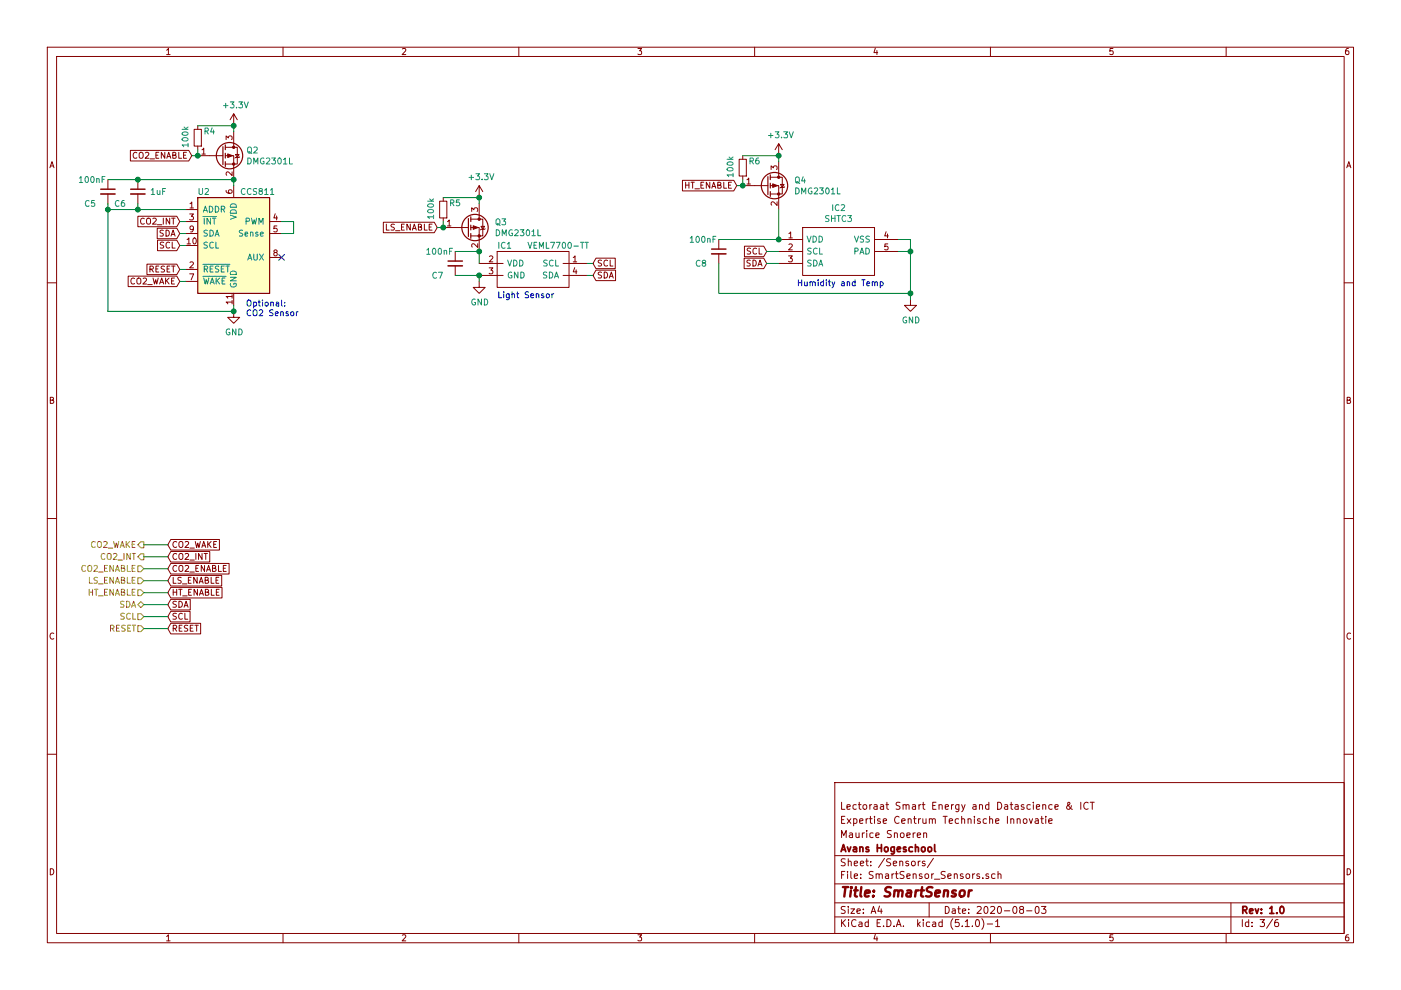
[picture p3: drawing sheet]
EESchema Schematic File Version 4
LIBS:SmartSensor-cache
EELAYER 29 0
EELAYER END
$Descr A4 11693 8268
encoding utf-8
Sheet 3 6
Title "SmartSensor"
Date "2020-08-03"
Rev "1.0"
Comp "Avans Hogeschool"
Comment1 "Maurice Snoeren"
Comment2 "Expertise Centrum Technische Innovatie"
Comment3 "Lectoraat Smart Energy and Datascience & ICT"
Comment4 ""
$EndDescr
$Comp
L Sensor_Gas:CCS811 U?
U 1 1
P 1950 2050
AR Path="/5F8743B3" Ref="U?"  Part="1" 
AR Path="/5F86FCBB/5F8743B3" Ref="U2"  Part="1" 
F 0 "U2" H 1700 2500 50  0000 C CNN
F 1 "CCS811" H 2150 2500 50  0000 C CNN
F 2 "Package_LGA:AMS_LGA-10-1EP_2.7x4mm_P0.6mm" H 1950 1450 50  0001 C CNN
F 3 "http://ams.com/eng/Products/Environmental-Sensors/Air-Quality-Sensors/CCS811" H 1950 1850 50  0001 C CNN
	1    1950 2050
	1    0    0    -1  
$EndComp
$Comp
L Transistor_FET:DMG2301L Q?
U 1 1
P 1850 1300
AR Path="/5F8743B9" Ref="Q?"  Part="1" 
AR Path="/5F86FCBB/5F8743B9" Ref="Q2"  Part="1" 
F 0 "Q2" H 2054 1346 50  0000 L CNN
F 1 "DMG2301L" H 2054 1255 50  0000 L CNN
F 2 "Package_TO_SOT_SMD:SOT-23" H 2050 1225 50  0001 L CIN
F 3 "https://www.diodes.com/assets/Datasheets/DMG2301L.pdf" H 1850 1300 50  0001 L CNN
	1    1850 1300
	1    0    0    -1  
$EndComp
$Comp
L power:+3.3V #PWR?
U 1 1
P 1950 1050
AR Path="/5F8743BF" Ref="#PWR?"  Part="1" 
AR Path="/5F86FCBB/5F8743BF" Ref="#PWR06"  Part="1" 
F 0 "#PWR06" H 1950 900 50  0001 C CNN
F 1 "+3.3V" H 1965 1223 50  0000 C CNN
F 2 "" H 1950 1050 50  0001 C CNN
F 3 "" H 1950 1050 50  0001 C CNN
	1    1950 1050
	1    0    0    -1  
$EndComp
Text Notes 2050 2650 0    50   ~ 0
Optional:\nCO2 Sensor
Wire Wire Line
	1950 1050 1950 1100
Wire Wire Line
	1950 1500 1950 1550
$Comp
L power:GND #PWR?
U 1 1
P 1950 2600
AR Path="/5F8743C8" Ref="#PWR?"  Part="1" 
AR Path="/5F86FCBB/5F8743C8" Ref="#PWR07"  Part="1" 
F 0 "#PWR07" H 1950 2350 50  0001 C CNN
F 1 "GND" H 1955 2427 50  0000 C CNN
F 2 "" H 1950 2600 50  0001 C CNN
F 3 "" H 1950 2600 50  0001 C CNN
	1    1950 2600
	1    0    0    -1  
$EndComp
Wire Wire Line
	1950 2550 1950 2600
$Comp
L Device:C_Small C?
U 1 1
P 900 1600
AR Path="/5F8743CF" Ref="C?"  Part="1" 
AR Path="/5F86FCBB/5F8743CF" Ref="C5"  Part="1" 
F 0 "C5" H 700 1500 50  0000 L CNN
F 1 "100nF" H 650 1700 50  0000 L CNN
F 2 "Capacitor_SMD:C_0805_2012Metric" H 900 1600 50  0001 C CNN
F 3 "~" H 900 1600 50  0001 C CNN
	1    900  1600
	1    0    0    -1  
$EndComp
Text GLabel 1600 1300 0    50   Input ~ 0
CO2_ENABLE
Wire Wire Line
	1600 1300 1650 1300
Text GLabel 1500 2050 0    50   Input ~ 0
SCL
Text GLabel 1500 1950 0    50   Input ~ 0
SDA
Wire Wire Line
	1500 1950 1550 1950
Wire Wire Line
	1500 2050 1550 2050
Text GLabel 1500 1850 0    50   Input ~ 0
CO2_INT
Text GLabel 1500 2350 0    50   Input ~ 0
CO2_WAKE
Wire Wire Line
	1500 2350 1550 2350
Wire Wire Line
	1500 1850 1550 1850
Wire Wire Line
	1950 1500 1150 1500
Connection ~ 1950 1500
Wire Wire Line
	900  1700 900  1750
Wire Wire Line
	900  2600 1950 2600
Connection ~ 1950 2600
Wire Wire Line
	1550 1750 1150 1750
Connection ~ 900  1750
Wire Wire Line
	900  1750 900  2600
Text GLabel 1500 2250 0    50   Input ~ 0
RESET
Wire Wire Line
	1500 2250 1550 2250
Wire Wire Line
	2350 1850 2450 1850
Wire Wire Line
	2450 1850 2450 1950
Wire Wire Line
	2450 1950 2350 1950
NoConn ~ 2350 2150
$Comp
L Device:C_Small C?
U 1 1
P 1150 1600
AR Path="/5F8743ED" Ref="C?"  Part="1" 
AR Path="/5F86FCBB/5F8743ED" Ref="C6"  Part="1" 
F 0 "C6" H 950 1500 50  0000 L CNN
F 1 "1uF" H 1250 1600 50  0000 L CNN
F 2 "Capacitor_SMD:C_0805_2012Metric" H 1150 1600 50  0001 C CNN
F 3 "~" H 1150 1600 50  0001 C CNN
	1    1150 1600
	1    0    0    -1  
$EndComp
Connection ~ 1150 1500
Wire Wire Line
	1150 1500 900  1500
Wire Wire Line
	1150 1700 1150 1750
Connection ~ 1150 1750
Wire Wire Line
	1150 1750 900  1750
$Comp
L Device:R_Small R?
U 1 1
P 1650 1150
AR Path="/5F8743F8" Ref="R?"  Part="1" 
AR Path="/5F86FCBB/5F8743F8" Ref="R4"  Part="1" 
F 0 "R4" H 1500 1100 50  0000 L CNN
F 1 "100k" V 1750 1050 50  0000 L CNN
F 2 "Resistor_SMD:R_0805_2012Metric" H 1650 1150 50  0001 C CNN
F 3 "~" H 1650 1150 50  0001 C CNN
	1    1650 1150
	-1   0    0    1   
$EndComp
Wire Wire Line
	1650 1250 1650 1300
Connection ~ 1650 1300
$Comp
L Transistor_FET:DMG2301L Q3
U 1 1
P 3900 1900
F 0 "Q3" H 4128 1946 50  0000 L CNN
F 1 "DMG2301L" H 4128 1855 50  0000 L CNN
F 2 "Package_TO_SOT_SMD:SOT-23" H 4100 1825 50  0001 L CIN
F 3 "https://www.diodes.com/assets/Datasheets/DMG2301L.pdf" H 3900 1900 50  0001 L CNN
	1    3900 1900
	1    0    0    -1  
$EndComp
$Comp
L power:GND #PWR09
U 1 1
P 4000 2350
F 0 "#PWR09" H 4000 2100 50  0001 C CNN
F 1 "GND" H 4005 2177 50  0000 C CNN
F 2 "" H 4000 2350 50  0001 C CNN
F 3 "" H 4000 2350 50  0001 C CNN
	1    4000 2350
	1    0    0    -1  
$EndComp
$Comp
L VEML7700-TT:VEML7700-TT IC1
U 1 1
P 3950 2200
F 0 "IC1" H 4150 2350 50  0000 L CNN
F 1 "VEML7700-TT" H 4400 2350 50  0000 L CNN
F 2 "SmartSensor:VEML7700" H 4800 2300 50  0001 L CNN
F 3 "https://www.arrow.com/en/products/veml7700-tt/vishay" H 4800 2200 50  0001 L CNN
F 4 "16Bit Ambient Light Sensor I2C 6.8x2.3mm" H 4800 2100 50  0001 L CNN "Description"
F 5 "" H 4800 2000 50  0001 L CNN "Height"
F 6 "Vishay" H 4800 1900 50  0001 L CNN "Manufacturer_Name"
F 7 "VEML7700-TT" H 4800 1800 50  0001 L CNN "Manufacturer_Part_Number"
F 8 "78-VEML7700-TT" H 4800 1700 50  0001 L CNN "Mouser Part Number"
F 9 "https://www.mouser.com/Search/Refine.aspx?Keyword=78-VEML7700-TT" H 4800 1600 50  0001 L CNN "Mouser Price/Stock"
F 10 "1226791P" H 4800 1500 50  0001 L CNN "RS Part Number"
F 11 "http://uk.rs-online.com/web/p/products/1226791P" H 4800 1400 50  0001 L CNN "RS Price/Stock"
	1    3950 2200
	1    0    0    -1  
$EndComp
Text Notes 4150 2500 0    50   ~ 0
Light Sensor
Wire Wire Line
	4000 2100 4000 2200
Wire Wire Line
	4000 2300 4000 2350
Text GLabel 4950 2200 2    50   Input ~ 0
SCL
Text GLabel 4950 2300 2    50   Input ~ 0
SDA
Wire Wire Line
	4900 2200 4950 2200
Wire Wire Line
	4900 2300 4950 2300
$Comp
L Device:C_Small C7
U 1 1
P 3800 2200
F 0 "C7" H 3600 2100 50  0000 L CNN
F 1 "100nF" H 3550 2300 50  0000 L CNN
F 2 "Capacitor_SMD:C_0805_2012Metric" H 3800 2200 50  0001 C CNN
F 3 "~" H 3800 2200 50  0001 C CNN
	1    3800 2200
	1    0    0    -1  
$EndComp
Wire Wire Line
	3800 2100 4000 2100
Connection ~ 4000 2100
Wire Wire Line
	3800 2300 4000 2300
Connection ~ 4000 2300
$Comp
L power:+3.3V #PWR08
U 1 1
P 4000 1650
F 0 "#PWR08" H 4000 1500 50  0001 C CNN
F 1 "+3.3V" H 4015 1823 50  0000 C CNN
F 2 "" H 4000 1650 50  0001 C CNN
F 3 "" H 4000 1650 50  0001 C CNN
	1    4000 1650
	1    0    0    -1  
$EndComp
Wire Wire Line
	4000 1650 4000 1700
Text GLabel 3650 1900 0    50   Input ~ 0
LS_ENABLE
Wire Wire Line
	3650 1900 3700 1900
$Comp
L Device:R_Small R5
U 1 1
P 3700 1750
F 0 "R5" H 3550 1700 50  0000 L CNN
F 1 "100k" V 3800 1650 50  0000 L CNN
F 2 "Resistor_SMD:R_0805_2012Metric" H 3700 1750 50  0001 C CNN
F 3 "~" H 3700 1750 50  0001 C CNN
	1    3700 1750
	-1   0    0    1   
$EndComp
Wire Wire Line
	3700 1850 3700 1900
Connection ~ 3700 1900
Wire Wire Line
	3700 1650 4000 1650
Connection ~ 4000 1650
$Comp
L SamacSys_Parts:SHTC3 IC?
U 1 1
P 6500 2000
AR Path="/5F36BCF9" Ref="IC?"  Part="1" 
AR Path="/5F86FCBB/5F36BCF9" Ref="IC2"  Part="1" 
F 0 "IC2" H 7000 2265 50  0000 C CNN
F 1 "SHTC3" H 7000 2174 50  0000 C CNN
F 2 "Package_DFN_QFN:AMS_QFN-4-1EP_2x2mm_P0.95mm_EP0.7x1.6mm" H 7350 2100 50  0001 L CNN
F 3 "https://www.glynshop.com/erp/owweb/Daten/Datenblaetter/Sensirion/SHTC3.pdf" H 7350 2000 50  0001 L CNN
F 4 "Humidity and Temperature Sensor IC" H 7350 1900 50  0001 L CNN "Description"
F 5 "0.75" H 7350 1800 50  0001 L CNN "Height"
F 6 "Sensirion" H 7350 1700 50  0001 L CNN "Manufacturer_Name"
F 7 "SHTC3" H 7350 1600 50  0001 L CNN "Manufacturer_Part_Number"
F 8 "SHTC3" H 7350 1500 50  0001 L CNN "Arrow Part Number"
F 9 "https://www.arrow.com/en/products/shtc3/sensirion-ag" H 7350 1400 50  0001 L CNN "Arrow Price/Stock"
F 10 "403-SHTC3" H 7350 1300 50  0001 L CNN "Mouser Part Number"
F 11 "https://www.mouser.co.uk/ProductDetail/Sensirion/SHTC3?qs=y6ZabgHbY%252Bx3LlA87fqBwg%3D%3D" H 7350 1200 50  0001 L CNN "Mouser Price/Stock"
	1    6500 2000
	1    0    0    -1  
$EndComp
Connection ~ 1950 1050
Wire Wire Line
	1650 1050 1950 1050
$Comp
L Transistor_FET:DMG2301L Q4
U 1 1
P 6400 1550
F 0 "Q4" H 6628 1596 50  0000 L CNN
F 1 "DMG2301L" H 6628 1505 50  0000 L CNN
F 2 "Package_TO_SOT_SMD:SOT-23" H 6600 1475 50  0001 L CIN
F 3 "https://www.diodes.com/assets/Datasheets/DMG2301L.pdf" H 6400 1550 50  0001 L CNN
	1    6400 1550
	1    0    0    -1  
$EndComp
$Comp
L power:+3.3V #PWR010
U 1 1
P 6500 1300
F 0 "#PWR010" H 6500 1150 50  0001 C CNN
F 1 "+3.3V" H 6515 1473 50  0000 C CNN
F 2 "" H 6500 1300 50  0001 C CNN
F 3 "" H 6500 1300 50  0001 C CNN
	1    6500 1300
	1    0    0    -1  
$EndComp
Wire Wire Line
	6500 1300 6500 1350
Text GLabel 6150 1550 0    50   Input ~ 0
HT_ENABLE
Wire Wire Line
	6150 1550 6200 1550
$Comp
L Device:R_Small R6
U 1 1
P 6200 1400
F 0 "R6" H 6050 1350 50  0000 L CNN
F 1 "100k" V 6300 1300 50  0000 L CNN
F 2 "Resistor_SMD:R_0805_2012Metric" H 6200 1400 50  0001 C CNN
F 3 "~" H 6200 1400 50  0001 C CNN
	1    6200 1400
	-1   0    0    1   
$EndComp
Wire Wire Line
	6200 1500 6200 1550
Connection ~ 6200 1550
Wire Wire Line
	6200 1300 6500 1300
Connection ~ 6500 1300
Wire Wire Line
	6500 1750 6500 2000
$Comp
L power:GND #PWR011
U 1 1
P 7600 2500
F 0 "#PWR011" H 7600 2250 50  0001 C CNN
F 1 "GND" H 7605 2327 50  0000 C CNN
F 2 "" H 7600 2500 50  0001 C CNN
F 3 "" H 7600 2500 50  0001 C CNN
	1    7600 2500
	1    0    0    -1  
$EndComp
$Comp
L Device:C_Small C8
U 1 1
P 6000 2100
F 0 "C8" H 5800 2000 50  0000 L CNN
F 1 "100nF" H 5750 2200 50  0000 L CNN
F 2 "Capacitor_SMD:C_0805_2012Metric" H 6000 2100 50  0001 C CNN
F 3 "~" H 6000 2100 50  0001 C CNN
	1    6000 2100
	1    0    0    -1  
$EndComp
Text GLabel 6400 2200 0    50   Input ~ 0
SDA
Text GLabel 6400 2100 0    50   Input ~ 0
SCL
Wire Wire Line
	6400 2100 6500 2100
Wire Wire Line
	6400 2200 6500 2200
Wire Wire Line
	7500 2000 7600 2000
Wire Wire Line
	7600 2000 7600 2100
Wire Wire Line
	6000 2200 6000 2450
Wire Wire Line
	6000 2450 7600 2450
Connection ~ 7600 2450
Wire Wire Line
	7600 2450 7600 2500
Wire Wire Line
	6000 2000 6500 2000
Connection ~ 6500 2000
Wire Wire Line
	7500 2100 7600 2100
Connection ~ 7600 2100
Wire Wire Line
	7600 2100 7600 2450
Text Notes 6650 2400 0    50   ~ 0
Humidity and Temp
Text HLabel 1200 4750 0    50   Input ~ 0
CO2_ENABLE
Text HLabel 1200 4850 0    50   Input ~ 0
LS_ENABLE
Text HLabel 1200 4950 0    50   Input ~ 0
HT_ENABLE
Text GLabel 1400 4750 2    50   Input ~ 0
CO2_ENABLE
Text GLabel 1400 4850 2    50   Input ~ 0
LS_ENABLE
Text GLabel 1400 4950 2    50   Input ~ 0
HT_ENABLE
Text HLabel 1200 5050 0    50   BiDi ~ 0
SDA
Text HLabel 1200 5150 0    50   Input ~ 0
SCL
Text GLabel 1400 5050 2    50   Input ~ 0
SDA
Text GLabel 1400 5150 2    50   Input ~ 0
SCL
Text HLabel 1200 5250 0    50   Input ~ 0
RESET
Text HLabel 1200 4650 0    50   Output ~ 0
CO2_INT
Text HLabel 1200 4550 0    50   Output ~ 0
CO2_WAKE
Text GLabel 1400 4650 2    50   Input ~ 0
CO2_INT
Text GLabel 1400 4550 2    50   Input ~ 0
CO2_WAKE
Wire Wire Line
	1200 4550 1400 4550
Wire Wire Line
	1200 4650 1400 4650
Wire Wire Line
	1200 4750 1400 4750
Wire Wire Line
	1200 4850 1400 4850
Wire Wire Line
	1200 4950 1400 4950
Wire Wire Line
	1200 5050 1400 5050
Wire Wire Line
	1200 5150 1400 5150
Text GLabel 1400 5250 2    50   Input ~ 0
RESET
Wire Wire Line
	1200 5250 1400 5250
$EndSCHEMATC
